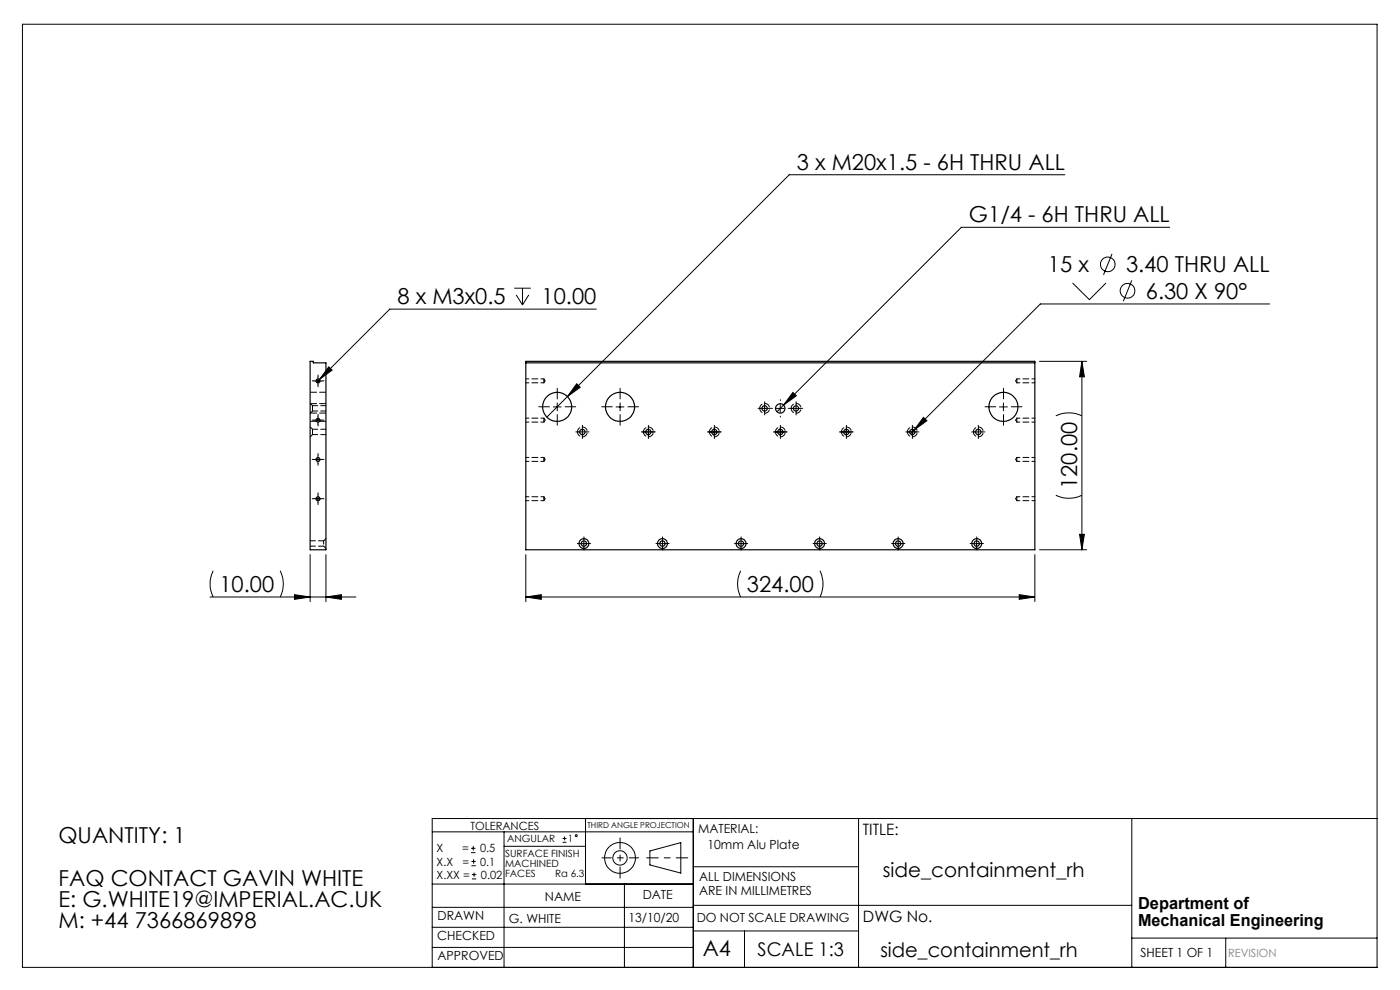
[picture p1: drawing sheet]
<svg xmlns="http://www.w3.org/2000/svg" width="297mm" height="210mm" viewBox="0 0 297 210" stroke-linecap="round" stroke-linejoin="round" font-family="sans-serif">
<g fill="none" stroke="#000" stroke-width=".21">
<path d="M4.8 5.1h287.3v200.1h-287.3zM225.9 37.1h-58.5l-51.4 51.4M235.9 53.9l-1.8 4.4M240.1 59.5l-1.8 4.4M248.1 48.2h-44.2l-39.1 39.1M67.5 80v1.6M69.7 77.8l.7 .7-2.6 2zM109.1 61.1h3.5M109.5 62.5l1.3 2.2M110.8 61.1v3.6M112.2 62.5l-1.4 2.2M126.5 65.6h-43.8l-15.5 15.5"/>
<path d="M220.5 76.7h10M227.5 60l3.6 3.6 3.5-3.6M229.5 76.7v39.9M229.5 76.7l.5 3.2h-1zM269.3 64.5h-48.6l-26.8 26.7M66.6 97.5h1.7M66.6 89.1h1.7M66.6 80.8h1.7M67.5 88.3v1.7M67.5 96.7v1.6M117.4 86.3h1.6M118.2 85.5v1.6"/>
<path d="M122.3 81.4l.8 .8-2.7 1.9zM130.7 86.3h1.7M131.6 85.5v1.6M150.7 91.6h1.7M151.5 90.8v1.7M161.4 86.6h1.6M162.2 85.8v1.7M164.7 86.6h1.7M165.5 85.8v1.7M168 86.6h1.7M168.2 83.2l.7 .8-2.7 1.9zM168.9 85.8v1.7"/>
<path d="M193.9 91.2l-.8 .8M195.9 88.5l.7 .7-2.7 2zM212 86.3h1.7M212.9 85.5v1.6M224 88.2a6.4 6.4 0 0 1 5.5 0M65.8 117.6v10M66.6 105.8h1.7M67.5 105v1.6M69.1 117.6v10M111.5 117.6v10M123 115.3h1.7M123.9 114.5v1.6"/>
<path d="M139.7 115.3h1.7M140.5 114.5v1.6M156.4 115.3h1.6M157.2 114.5v1.6M173 115.3h1.7M173.9 114.5v1.6M189.7 115.3h1.7M190.5 114.5v1.6M206.4 115.3h1.6M207.2 114.5v1.6M219.5 117.6v10M220.5 116.6h10"/>
<path d="M224 105a6.4 6.4 0 0 0 5.5 0M229 113.3h1l-.5 3.3zM44.6 126.6h30.9M45.2 121.1a6.1 6.1 0 0 0 0 5.5M59.4 121.1a6.1 6.1 0 0 1 0 5.5M62.5 126.1l3.3 .5-3.3 .5zM69.1 126.6l3.3-.5v1zM111.5 126.6h108M111.5 126.6l3.3-.5v1zM157.1 121.1a6.1 6.1 0 0 0 0 5.5M174 121.1a6.4 6.4 0 0 1 0 5.5M216.2 126.1l3.3 .5-3.3 .5z"/>
<path d="M91.7 176.5h55.4M99.9 179.9h1M100.4 179.5v.9M106.9 176.5v28.7M106.9 179.5h17.3M119.3 178.7h.9M119.3 177.9h.9M119.8 177.4v.9M124.2 173.6v13.9M147.1 173.6v31.6M182.1 173.6v31.6M240.1 173.6v31.6"/>
<path d="M292.1 173.6h-200.4v31.6M91.7 196.7h55.4M91.7 192.5h55.4M91.7 187.5h55.4M99.9 180.9h1M100 183.6h.9M100 182.7h.9M100.1 186.4h.9M100.1 185.5h.9M100.5 182.3v.9M100.6 185.1v.9M132.5 187.5v17.7"/>
<path d="M137.9 180.5l6.5-1.8v6.5l-6.5-1.7zM147.1 183.9h35M147.1 197.5h35M147.1 192h93M157.9 197.5v7.7M240.1 199h52M260 199v6.2M91.7 201h55.4"/>
<circle cx="235" cy="56.1" r="1.55"/>
<circle cx="239.2" cy="61.7" r="1.55"/>
<circle cx="122.2" cy="177.3" r=".2"/>
<circle cx="131.5" cy="182" r="1.52"/>
<circle cx="131.5" cy="182" r="3.3"/>
</g>
<path d="M145.9 182h-8.7" fill="none" stroke="#000" stroke-width=".21" stroke-dasharray="15.2 1.3 1.3 1.3" stroke-dashoffset="12.8"/>
<path d="M131.5 177.7v8.6" fill="none" stroke="#000" stroke-width=".21" stroke-dasharray="15.2 1.3 1.3 1.3" stroke-dashoffset="12.9"/>
<path d="M127.7 182h7.8" fill="none" stroke="#000" stroke-width=".21" stroke-dasharray="15.2 1.3 1.3 1.3" stroke-dashoffset="13.3"/>
<g fill="none" stroke="#000" stroke-width=".21" stroke-dasharray="15.2 1.3 1.3 1.3">
<path d="M67.5 80v-.5M66.6 97.5h-.4M66.6 89.1h-.4M66.6 80.8h-.4M67.5 96.6v-.4M67.5 98.3v.4M67.5 88.3v-.4M67.5 90v.4M67.5 81.6v.4M68.3 97.5h.4M68.3 89.1h.4M68.3 80.8h.4"/>
<path d="M116.6 86.3h-2.3M118.2 84.6v-2.2M118.2 88v2.2M119.9 86.3h2.2M122.7 91.6h-.5M123.6 91.6v-.8M123.6 91.6h-.9M123.6 91.6v.9M123.6 91.6h.8M123.6 90.8v-.6M123.6 92.5v.5M124.4 91.6h.6"/>
<path d="M129.9 86.3h-2.3M131.6 84.6v-2.2M131.6 88v2.2M133.2 86.3h2.3M136.7 91.6h-.5M137.6 91.6v-.8M137.6 91.6h-.9M137.6 91.6v.9M137.6 91.6h.8M137.6 90.8v-.6M137.6 92.5v.5M138.4 91.6h.6"/>
<path d="M150.7 91.6h-.5M151.6 90.8v-.6M151.6 91.6v-.8M151.6 91.6h-.9M151.6 91.6v.9M151.6 91.6h.8M151.6 92.5v.5M152.4 91.6h.6M161.4 86.6h-.6M162.2 85.8v-.6M162.2 87.5v.5M163.1 86.6h.5"/>
<path d="M163.9 86.6h-.2M164.7 91.6h-.5M165.6 85v-.2M165.6 88.3v.2M165.6 91.6v-.8M165.6 91.6h-.9M165.6 91.6v.9M165.6 91.6h.8M165.6 90.8v-.6M165.6 92.5v.5M166.4 91.6h.6M167.2 86.6h.2"/>
<path d="M168.1 86.6h-.6M168.9 85.8v-.6M168.9 87.5v.5M169.7 86.6h.6M178.7 91.6h-.5M179.6 91.6v-.8M179.6 91.6h-.9M179.6 91.6v.9M179.6 91.6h.8M179.6 90.8v-.6M179.6 92.5v.5M180.4 91.6h.6"/>
<path d="M192.7 91.6h-.5M193.6 91.6v-.8M193.6 91.6h-.9M193.6 91.6v.9M193.6 91.6h.8M193.6 90.8v-.6M193.6 92.5v.5M194.4 91.6h.6M206.7 91.6h-.5M207.6 91.6v-.8M207.6 91.6h-.9M207.6 91.6v.9"/>
<path d="M207.6 91.6h.8M207.6 90.8v-.6M207.6 92.5v.5M208.4 91.6h.6M211.2 86.3h-2.2M212.9 84.6v-2.2M212.9 88v2.2M214.6 86.3h2.2M66.6 105.8h-.4M67.5 105v-.5M67.5 106.6v.4M68.3 105.8h.4"/>
<path d="M123.1 115.3h-.6M123.9 114.5v-.6M123.9 116.1v.6M124.7 115.3h.6M139.7 115.3h-.5M140.6 114.5v-.6M140.6 116.1v.6M141.4 115.3h.6M156.4 115.3h-.6M157.2 114.5v-.6M157.2 116.1v.6M158.1 115.3h.5"/>
<path d="M173.1 115.3h-.6M173.9 114.5v-.6M173.9 116.1v.6M174.7 115.3h.6M189.7 115.3h-.5M190.6 114.5v-.6M190.6 116.1v.6M191.4 115.3h.6M206.4 115.3h-.6M207.2 114.5v-.6M207.2 116.1v.6M208.1 115.3h.5"/>
</g>
<g fill="#000">
<path d="M229.5 76.7l.5 3.2h-1zM229 113.3h1l-.5 3.3z"/>
<path d="M69.7 77.8l-1.9 2.7 2.6-2zM62.5 126.1l3.3 .5-3.3 .5zM69.1 126.6l3.3-.5v1zM122.3 81.4l-1.9 2.7 2.7-1.9zM195.9 88.5l-2 2.7 2.7-2zM168.2 83.2l-2 2.7 2.7-1.9z"/>
<path d="M216.2 126.1l3.3 .5-3.3 .5zM111.5 126.6l3.3-.5v1z"/>
</g>
<g fill="none" stroke="#000" stroke-width=".25">
<path d="M65.8 76.7h.7v.3h2.6v39.6h-3.3zM111.5 76.7h108v39.9h-108zM111.5 77h108"/>
<circle cx="67.5" cy="97.5" r=".42"/>
<circle cx="67.5" cy="89.1" r=".41"/>
<circle cx="67.5" cy="80.8" r=".41"/>
<circle cx="118.2" cy="86.3" r="3.1"/>
<circle cx="123.5" cy="91.6" r=".56"/>
<circle cx="131.5" cy="86.3" r="3.1"/>
<circle cx="137.5" cy="91.6" r=".56"/>
<circle cx="151.5" cy="91.6" r=".57"/>
<circle cx="162.2" cy="86.6" r=".56"/>
<circle cx="165.5" cy="91.6" r=".57"/>
<circle cx="165.5" cy="86.6" r="1"/>
<circle cx="168.9" cy="86.6" r=".56"/>
<circle cx="179.5" cy="91.6" r=".57"/>
<circle cx="193.5" cy="91.6" r=".56"/>
<circle cx="207.5" cy="91.6" r=".56"/>
<circle cx="212.9" cy="86.3" r="3.1"/>
<circle cx="67.5" cy="105.8" r=".42"/>
<circle cx="123.9" cy="115.3" r=".56"/>
<circle cx="123.9" cy="115.3" r="1.04"/>
<circle cx="140.5" cy="115.3" r="1.04"/>
<circle cx="140.5" cy="115.3" r=".57"/>
<circle cx="157.2" cy="115.3" r=".56"/>
<circle cx="157.2" cy="115.3" r="1.04"/>
<circle cx="173.9" cy="115.3" r="1.04"/>
<circle cx="173.9" cy="115.3" r=".57"/>
<circle cx="190.5" cy="115.3" r=".56"/>
<circle cx="190.5" cy="115.3" r="1.05"/>
<circle cx="207.2" cy="115.3" r=".56"/>
<circle cx="207.2" cy="115.3" r="1.04"/>
</g>
<g fill="none" stroke="#000" stroke-width=".21" stroke-dasharray="1.3 .6">
<path d="M66.3 91.6v-.5M66.3 92.2v-.6M66.3 86.6v-.5M66.3 87.2v-.6M115.4 80.8v-.4M115.4 81.2v-.4M115.4 97.5v-.5M115.4 97.9v-.4M115.4 89.1v-.4M115.4 89.5v-.4M115.4 81.2l.2-.4M115.4 97.9l.2-.4"/>
<path d="M115.4 89.5l.2-.4M115.6 80.8l-.2-.4M115.6 97.5l-.2-.5M115.6 89.1l-.2-.4M215.5 80.8l.2 .4M215.5 89.1l.2 .4M215.5 97.5l.2 .4M215.7 80.4l-.2 .4M215.7 88.7l-.2 .4M215.7 97l-.2 .5M115.4 105.8v-.4M115.4 106.2v-.4"/>
<path d="M115.4 106.2l.2-.4M115.6 105.8l-.2-.4M215.5 105.8l.2 .4M215.7 105.4l-.2 .4"/>
</g>
<g fill="none" stroke="#000" stroke-width=".21" stroke-dasharray="1.3 .6" stroke-dashoffset=".6">
<path d="M111.6 89.5h3.8M111.6 81.2h3.8M111.6 97.9h3.8M115.4 88.7h-3.8M115.4 80.4h-3.8M115.4 97h-3.8M215.7 81.2h3.9M215.7 97.9h3.9M215.7 89.5h3.9M219.6 80.4h-3.9M219.6 97h-3.9M219.6 88.7h-3.9"/>
<path d="M68.7 114.7v1.2M111.6 106.2h3.8M115.4 105.4h-3.8M215.7 106.2h3.9M219.6 105.4h-3.9"/>
</g>
<path d="M65.8 89.4h3.3M65.8 87.6h3.3M69.1 83.2h-3.3M69.1 85.6h-3.3" fill="none" stroke="#000" stroke-width=".21" stroke-dasharray="1.3 .6" stroke-dashoffset="-.1"/>
<path d="M65.8 92.7l.5-.5M65.8 87.7l.5-.5M66.3 91.1l-.5-.5M66.3 86.1l-.5-.5M68.7 115.9l.4 .4M69.1 114.2l-.4 .5" fill="none" stroke="#000" stroke-width=".21" stroke-dasharray="1.3 .6" stroke-dashoffset=".3"/>
<g fill="none" stroke="#000" stroke-width=".21" stroke-dasharray="1.3 .6" stroke-dashoffset=".2">
<path d="M66.3 92.2h2.8M66.3 87.2h2.8M69.1 91.1h-2.8M69.1 86.1h-2.8M122.5 91.6a1.05 1.05 0 0 1 1.5-.9 1.05 1.05 0 0 1 .2 1.7 1.05 1.05 0 0 1-1.7-.5v-.3M136.5 91.6a1.05 1.05 0 0 1 1.5-.9 1.05 1.05 0 0 1 .2 1.7 1.05 1.05 0 0 1-1.7-.5v-.3M150.5 91.6a1.05 1.05 0 0 1 1.5-.9 1.05 1.05 0 0 1 .2 1.7 1.05 1.05 0 0 1-1.7-.5v-.3M161.2 86.6a1.05 1.05 0 0 1 1.5-.9 1.05 1.05 0 0 1 .2 1.7 1.05 1.05 0 0 1-1.7-.5v-.3M164.5 91.6a1.05 1.05 0 0 1 1.5-.9 1.05 1.05 0 0 1 .2 1.7 1.05 1.05 0 0 1-1.7-.5v-.3M167.8 86.6a1.05 1.05 0 0 1 1.5-.9 1.05 1.05 0 0 1 .3 1.7 1.05 1.05 0 0 1-1.7-.5l-.1-.3M178.5 91.6a1.05 1.05 0 0 1 1.5-.9 1.05 1.05 0 0 1 .2 1.7 1.05 1.05 0 0 1-1.7-.5v-.3M192.5 91.6a1.05 1.05 0 0 1 1.5-.9 1.05 1.05 0 0 1 .2 1.7 1.05 1.05 0 0 1-1.7-.5v-.3"/>
<path d="M206.5 91.6a1.05 1.05 0 0 1 1.5-.9 1.05 1.05 0 0 1 .2 1.7 1.05 1.05 0 0 1-1.7-.5v-.3M65.8 115.9h2.9M68.7 114.7h-2.9"/>
</g>
<path d="M215.7 80.4v.8M215.7 97v.9M215.7 88.7v.8M215.7 105.4v.8" fill="none" stroke="#000" stroke-width=".21" stroke-dasharray="1.3 .6" stroke-dashoffset=".4"/>
<g font-size="4.7">
<text x="169" y="36">3 x M20x1.5 - 6H THRU ALL</text>
<text x="205.6" y="47.2">G1/4 - 6H THRU ALL</text>
<text x="222.3" y="57.8">15 x</text>
<text x="238.9" y="57.8">3.40 THRU ALL</text>
<text x="84.3" y="64.5">8 x M3x0.5</text>
<text x="114.9" y="64.5">10.00</text>
<text x="243.1" y="63.4">6.30 X 90°</text>
<text x="228.5" y="103.7" transform="rotate(-90 228.5 103.7)">120.00</text>
<text x="46.5" y="125.6">10.00</text>
<text x="158.4" y="125.6">324.00</text>
<text x="12.4" y="178.8">QUANTITY: 1</text>
<text x="12.4" y="187.9">FAQ CONTACT GAVIN WHITE</text>
<text x="12.4" y="192.4">E: G.WHITE19@IMPERIAL.AC.UK</text>
<text x="12.4" y="196.9">M: +44 7366869898</text>
<text x="149.1" y="202.9">A4</text>
</g>
<g font-size="4.2">
<text x="187.3" y="186">side_containment_rh</text>
<text x="186.8" y="203">side_containment_rh</text>
</g>
<text font-size="4" x="160.7" y="202.8">SCALE 1:3</text>
<g font-size="3.5">
<text x="241.4" y="192.8">Department of</text>
<text x="241.4" y="196.3">Mechanical Engineering</text>
</g>
<g font-size="3.3">
<text x="183" y="177.2">TITLE:</text>
<text x="183.1" y="195.7">DWG No.</text>
</g>
<g font-size="2.7">
<text x="148.1" y="176.7">MATERIAL:</text>
<text x="150.1" y="180.1">10mm Alu Plate</text>
<text x="115.6" y="191">NAME</text>
<text x="136.3" y="190.8">DATE</text>
<text x="148.3" y="186.8">ALL DIMENSIONS</text>
<text x="148.3" y="189.8">ARE IN MILLIMETRES</text>
<text x="92.8" y="195.2">DRAWN</text>
<text x="107.9" y="195.7">G. WHITE</text>
<text x="133.3" y="195.6">13/10/20</text>
<text x="147.8" y="195.7">DO NOT SCALE DRAWING</text>
<text x="92.8" y="199.3">CHECKED</text>
<text x="92.8" y="203.6">APPROVED</text>
<text x="242" y="203">SHEET 1 OF 1</text>
</g>
<g font-size="2.4">
<text x="99.8" y="176">TOLERANCES</text>
<text x="92.6" y="180.8">X</text>
<text x="92.6" y="183.6">X.X</text>
<text x="98" y="180.8">=</text>
<text x="98.1" y="183.6">=</text>
<text x="101.8" y="180.8">0.5</text>
<text x="101.9" y="183.6">0.1</text>
<text x="92.6" y="186.4">X.XX =</text>
<text x="102" y="186.4">0.02</text>
</g>
<text font-size="2.4" fill="#808080" x="260.6" y="203">REVISION</text>
<g font-size="2.1">
<text x="107.6" y="178.6">ANGULAR</text>
<text x="120.5" y="178.6">1</text>
<text x="107.2" y="181.8">SURFACE FINISH</text>
<text x="107.2" y="183.9">MACHINED</text>
<text x="107.2" y="186">FACES</text>
<text x="117.8" y="186">Ra 6.3</text>
</g>
<text font-size="1.7" x="124.6" y="175.7">THIRD ANGLE PROJECTION</text>
</svg>
